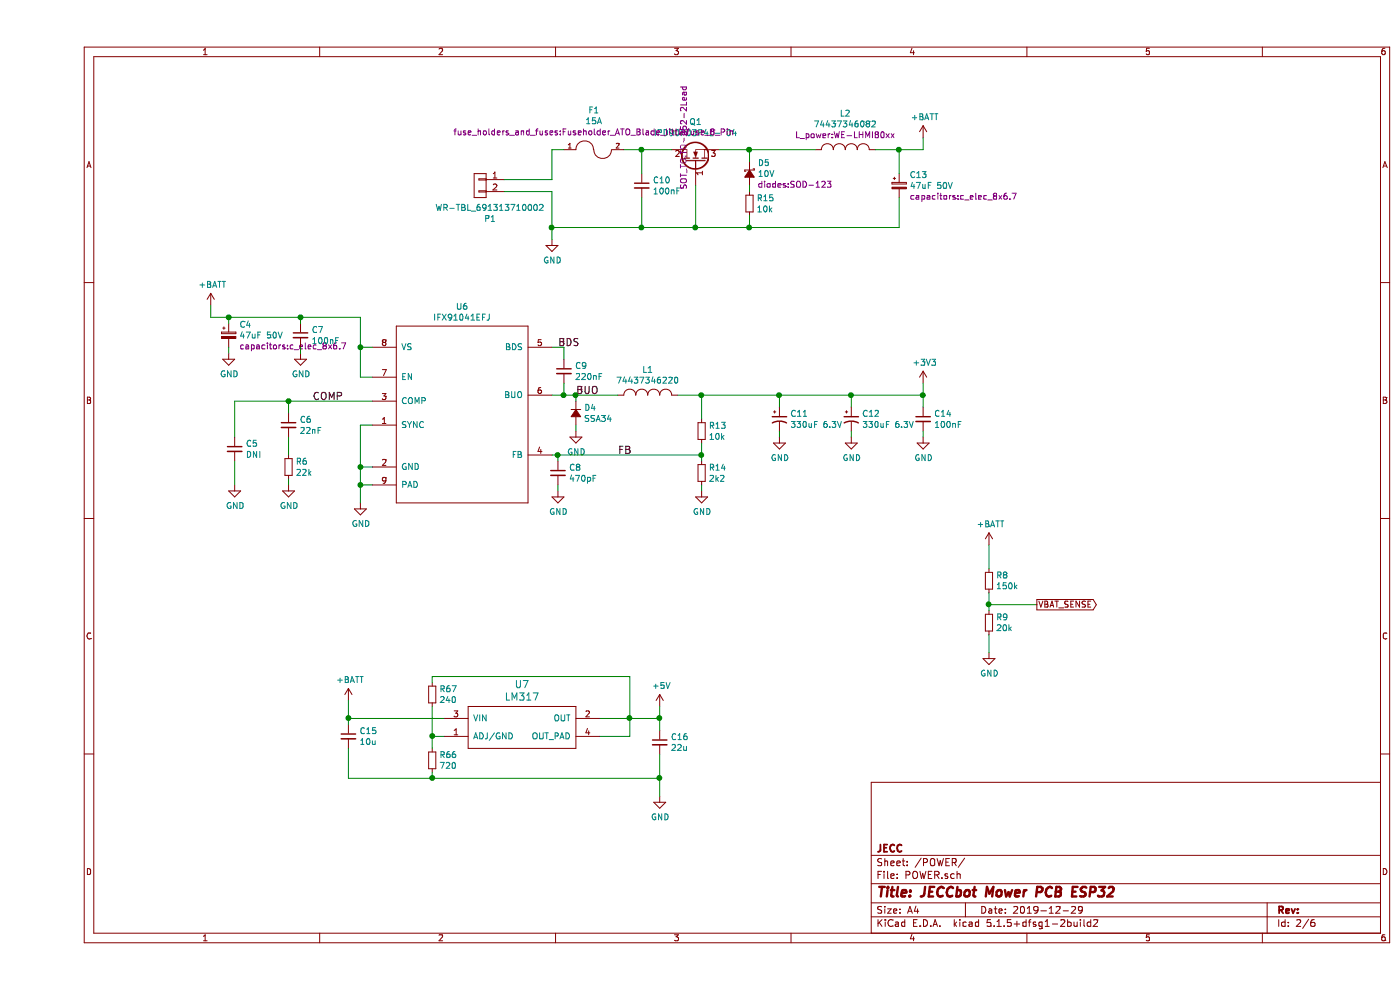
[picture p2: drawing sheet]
EESchema Schematic File Version 4
EELAYER 30 0
EELAYER END
$Descr A4 11693 8268
encoding utf-8
Sheet 2 6
Title "JECCbot Mower PCB ESP32"
Date "2019-12-29"
Rev ""
Comp "JECC"
Comment1 ""
Comment2 ""
Comment3 ""
Comment4 ""
$EndDescr
$Comp
L power-supply:GND #PWR028
U 1 1
P 2700 4200
F 0 "#PWR028" H 2700 3950 50  0001 C CNN
F 1 "GND" H 2705 4027 50  0000 C CNN
F 2 "" H 2700 4200 50  0000 C CNN
F 3 "" H 2700 4200 50  0000 C CNN
	1    2700 4200
	1    0    0    -1  
$EndComp
Wire Wire Line
	2800 3550 2700 3550
Wire Wire Line
	2700 3550 2700 3900
Wire Wire Line
	2800 4050 2700 4050
Connection ~ 2700 4050
Wire Wire Line
	2700 4050 2700 4200
Wire Wire Line
	2800 3900 2700 3900
Connection ~ 2700 3900
Wire Wire Line
	2700 3900 2700 4050
$Comp
L devices:C_0603 C6
U 1 1
P 2100 3550
F 0 "C6" H 2192 3596 50  0000 L CNN
F 1 "22nF" H 2192 3505 50  0000 L CNN
F 2 "capacitors:C_0603" H 2100 3400 50  0001 C CNN
F 3 "" H 2100 3550 50  0000 C CNN
	1    2100 3550
	1    0    0    -1  
$EndComp
$Comp
L devices:R_0603 R6
U 1 1
P 2100 3900
F 0 "R6" H 2159 3946 50  0000 L CNN
F 1 "22k" H 2159 3855 50  0000 L CNN
F 2 "resistors:R_0603" H 2100 3750 50  0001 C CNN
F 3 "" H 2100 3900 50  0000 C CNN
	1    2100 3900
	1    0    0    -1  
$EndComp
$Comp
L devices:C_0603 C5
U 1 1
P 1650 3750
F 0 "C5" H 1742 3796 50  0000 L CNN
F 1 "DNI" H 1742 3705 50  0000 L CNN
F 2 "capacitors:C_0603" H 1650 3600 50  0001 C CNN
F 3 "" H 1650 3750 50  0000 C CNN
	1    1650 3750
	1    0    0    -1  
$EndComp
$Comp
L power-supply:GND #PWR022
U 1 1
P 2100 4050
F 0 "#PWR022" H 2100 3800 50  0001 C CNN
F 1 "GND" H 2105 3877 50  0000 C CNN
F 2 "" H 2100 4050 50  0000 C CNN
F 3 "" H 2100 4050 50  0000 C CNN
	1    2100 4050
	1    0    0    -1  
$EndComp
$Comp
L power-supply:GND #PWR021
U 1 1
P 1650 4050
F 0 "#PWR021" H 1650 3800 50  0001 C CNN
F 1 "GND" H 1655 3877 50  0000 C CNN
F 2 "" H 1650 4050 50  0000 C CNN
F 3 "" H 1650 4050 50  0000 C CNN
	1    1650 4050
	1    0    0    -1  
$EndComp
Wire Wire Line
	2800 3350 2100 3350
Wire Wire Line
	1650 3350 1650 3650
Wire Wire Line
	1650 3850 1650 4050
Wire Wire Line
	2100 4050 2100 4000
Wire Wire Line
	2100 3800 2100 3650
Wire Wire Line
	2100 3450 2100 3350
Connection ~ 2100 3350
Wire Wire Line
	2100 3350 1650 3350
$Comp
L devices:C_0603 C7
U 1 1
P 2200 2800
F 0 "C7" H 2292 2846 50  0000 L CNN
F 1 "100nF" H 2292 2755 50  0000 L CNN
F 2 "capacitors:C_0603" H 2200 2650 50  0001 C CNN
F 3 "" H 2200 2800 50  0000 C CNN
	1    2200 2800
	1    0    0    -1  
$EndComp
$Comp
L devices:C_0603 C8
U 1 1
P 4350 3950
F 0 "C8" H 4442 3996 50  0000 L CNN
F 1 "470pF" H 4442 3905 50  0000 L CNN
F 2 "capacitors:C_0603" H 4350 3800 50  0001 C CNN
F 3 "" H 4350 3950 50  0000 C CNN
	1    4350 3950
	1    0    0    -1  
$EndComp
$Comp
L power-supply:GND #PWR023
U 1 1
P 2200 2950
F 0 "#PWR023" H 2200 2700 50  0001 C CNN
F 1 "GND" H 2205 2777 50  0000 C CNN
F 2 "" H 2200 2950 50  0000 C CNN
F 3 "" H 2200 2950 50  0000 C CNN
	1    2200 2950
	1    0    0    -1  
$EndComp
$Comp
L power-supply:GND #PWR034
U 1 1
P 4350 4100
F 0 "#PWR034" H 4350 3850 50  0001 C CNN
F 1 "GND" H 4355 3927 50  0000 C CNN
F 2 "" H 4350 4100 50  0000 C CNN
F 3 "" H 4350 4100 50  0000 C CNN
	1    4350 4100
	1    0    0    -1  
$EndComp
$Comp
L devices:R_0603 R14
U 1 1
P 5550 3950
F 0 "R14" H 5609 3996 50  0000 L CNN
F 1 "2k2" H 5609 3905 50  0000 L CNN
F 2 "resistors:R_0603" H 5550 3800 50  0001 C CNN
F 3 "" H 5550 3950 50  0000 C CNN
	1    5550 3950
	1    0    0    -1  
$EndComp
$Comp
L devices:R_0603 R13
U 1 1
P 5550 3600
F 0 "R13" H 5609 3646 50  0000 L CNN
F 1 "10k" H 5609 3555 50  0000 L CNN
F 2 "resistors:R_0603" H 5550 3450 50  0001 C CNN
F 3 "" H 5550 3600 50  0000 C CNN
	1    5550 3600
	1    0    0    -1  
$EndComp
$Comp
L power-supply:GND #PWR038
U 1 1
P 5550 4100
F 0 "#PWR038" H 5550 3850 50  0001 C CNN
F 1 "GND" H 5555 3927 50  0000 C CNN
F 2 "" H 5550 4100 50  0000 C CNN
F 3 "" H 5550 4100 50  0000 C CNN
	1    5550 4100
	1    0    0    -1  
$EndComp
$Comp
L devices:C_0603 C9
U 1 1
P 4400 3100
F 0 "C9" H 4492 3146 50  0000 L CNN
F 1 "220nF" H 4492 3055 50  0000 L CNN
F 2 "capacitors:C_0603" H 4400 2950 50  0001 C CNN
F 3 "" H 4400 3100 50  0000 C CNN
	1    4400 3100
	1    0    0    -1  
$EndComp
$Comp
L L_power:74437346220 L1
U 1 1
P 5100 3300
F 0 "L1" H 5100 3515 50  0000 C CNN
F 1 "74437346220" H 5100 3424 50  0000 C CNN
F 2 "L_power:WE-LHMI70xx" H 5100 3423 50  0001 C CNN
F 3 "" H 5100 3300 50  0000 C CNN
	1    5100 3300
	1    0    0    -1  
$EndComp
$Comp
L devices:CP1_Small C11
U 1 1
P 6200 3500
F 0 "C11" H 6291 3546 50  0000 L CNN
F 1 "330uF 6.3V" H 6291 3455 50  0000 L CNN
F 2 "capacitors:TantalC_SizeD_EIA-7343_Wave" H 6300 3300 50  0001 C CNN
F 3 "" H 6200 3500 50  0000 C CNN
	1    6200 3500
	1    0    0    -1  
$EndComp
$Comp
L devices:CP1_Small C12
U 1 1
P 6800 3500
F 0 "C12" H 6891 3546 50  0000 L CNN
F 1 "330uF 6.3V" H 6891 3455 50  0000 L CNN
F 2 "capacitors:TantalC_SizeD_EIA-7343_Wave" H 6900 3300 50  0001 C CNN
F 3 "" H 6800 3500 50  0000 C CNN
	1    6800 3500
	1    0    0    -1  
$EndComp
$Comp
L power-supply:GND #PWR020
U 1 1
P 1600 2950
F 0 "#PWR020" H 1600 2700 50  0001 C CNN
F 1 "GND" H 1605 2777 50  0000 C CNN
F 2 "" H 1600 2950 50  0000 C CNN
F 3 "" H 1600 2950 50  0000 C CNN
	1    1600 2950
	1    0    0    -1  
$EndComp
$Comp
L devices:C_0603 C14
U 1 1
P 7400 3500
F 0 "C14" H 7492 3546 50  0000 L CNN
F 1 "100nF" H 7492 3455 50  0000 L CNN
F 2 "capacitors:C_0603" H 7400 3350 50  0001 C CNN
F 3 "" H 7400 3500 50  0000 C CNN
	1    7400 3500
	1    0    0    -1  
$EndComp
$Comp
L power-supply:GND #PWR039
U 1 1
P 6200 3650
F 0 "#PWR039" H 6200 3400 50  0001 C CNN
F 1 "GND" H 6205 3477 50  0000 C CNN
F 2 "" H 6200 3650 50  0000 C CNN
F 3 "" H 6200 3650 50  0000 C CNN
	1    6200 3650
	1    0    0    -1  
$EndComp
$Comp
L power-supply:GND #PWR040
U 1 1
P 6800 3650
F 0 "#PWR040" H 6800 3400 50  0001 C CNN
F 1 "GND" H 6805 3477 50  0000 C CNN
F 2 "" H 6800 3650 50  0000 C CNN
F 3 "" H 6800 3650 50  0000 C CNN
	1    6800 3650
	1    0    0    -1  
$EndComp
$Comp
L power-supply:GND #PWR043
U 1 1
P 7400 3650
F 0 "#PWR043" H 7400 3400 50  0001 C CNN
F 1 "GND" H 7405 3477 50  0000 C CNN
F 2 "" H 7400 3650 50  0000 C CNN
F 3 "" H 7400 3650 50  0000 C CNN
	1    7400 3650
	1    0    0    -1  
$EndComp
$Comp
L power-supply:+3V3 #PWR042
U 1 1
P 7400 3200
F 0 "#PWR042" H 7400 3050 50  0001 C CNN
F 1 "+3V3" H 7415 3373 50  0000 C CNN
F 2 "" H 7400 3200 50  0000 C CNN
F 3 "" H 7400 3200 50  0000 C CNN
	1    7400 3200
	1    0    0    -1  
$EndComp
Wire Wire Line
	5350 3300 5550 3300
Wire Wire Line
	7400 3300 7400 3200
Wire Wire Line
	7400 3400 7400 3300
Connection ~ 7400 3300
Wire Wire Line
	6800 3400 6800 3300
Connection ~ 6800 3300
Wire Wire Line
	6800 3300 7400 3300
Wire Wire Line
	6200 3400 6200 3300
Connection ~ 6200 3300
Wire Wire Line
	6200 3300 6800 3300
Wire Wire Line
	6200 3600 6200 3650
Wire Wire Line
	6800 3600 6800 3650
Wire Wire Line
	7400 3600 7400 3650
Wire Wire Line
	5550 3700 5550 3800
Wire Wire Line
	5550 3500 5550 3300
Connection ~ 5550 3300
Wire Wire Line
	5550 3300 6200 3300
Wire Wire Line
	4300 3300 4400 3300
Wire Wire Line
	4400 3200 4400 3300
Connection ~ 4400 3300
Wire Wire Line
	4400 3300 4500 3300
Wire Wire Line
	4300 2900 4400 2900
Wire Wire Line
	4400 2900 4400 3000
Wire Wire Line
	4300 3800 4350 3800
Connection ~ 5550 3800
Wire Wire Line
	5550 3800 5550 3850
Wire Wire Line
	5550 4050 5550 4100
Wire Wire Line
	4350 4050 4350 4100
Wire Wire Line
	4350 3850 4350 3800
Connection ~ 4350 3800
Wire Wire Line
	4350 3800 5550 3800
Wire Wire Line
	1450 2650 1600 2650
Wire Wire Line
	2700 2650 2700 2900
Wire Wire Line
	2700 3150 2800 3150
Wire Wire Line
	2700 2900 2800 2900
Connection ~ 2700 2900
Wire Wire Line
	2700 2900 2700 3150
Wire Wire Line
	2200 2900 2200 2950
Wire Wire Line
	1600 2900 1600 2950
Wire Wire Line
	1600 2700 1600 2650
Connection ~ 1600 2650
Wire Wire Line
	1600 2650 2200 2650
Wire Wire Line
	2200 2700 2200 2650
Connection ~ 2200 2650
Wire Wire Line
	2200 2650 2700 2650
Wire Wire Line
	1450 2550 1450 2650
Text Label 2300 3350 0    60   ~ 0
COMP
Text Label 4500 3300 0    60   ~ 0
BUO
Text Label 4350 2900 0    60   ~ 0
BDS
Text Label 4850 3800 0    60   ~ 0
FB
$Comp
L devices:D_Small D4
U 1 1
P 4500 3450
F 0 "D4" V 4454 3518 50  0000 L CNN
F 1 "SSA34" V 4545 3518 50  0000 L CNN
F 2 "diodes:SMA_Standard" V 4500 3450 50  0001 C CNN
F 3 "" V 4500 3450 50  0000 C CNN
	1    4500 3450
	0    1    1    0   
$EndComp
$Comp
L power-supply:GND #PWR035
U 1 1
P 4500 3600
F 0 "#PWR035" H 4500 3350 50  0001 C CNN
F 1 "GND" H 4505 3427 50  0000 C CNN
F 2 "" H 4500 3600 50  0000 C CNN
F 3 "" H 4500 3600 50  0000 C CNN
	1    4500 3600
	1    0    0    -1  
$EndComp
Wire Wire Line
	4500 3600 4500 3550
Wire Wire Line
	4500 3350 4500 3300
Connection ~ 4500 3300
Wire Wire Line
	4500 3300 4850 3300
$Comp
L voltage-regulators:IFX91041EFJ U6
U 1 1
P 3550 3400
F 0 "U6" H 3550 4240 50  0000 C CNN
F 1 "IFX91041EFJ" H 3550 4149 50  0000 C CNN
F 2 "SOIC:SOIC-8-1EP_3.9x4.9mm_Pitch1.27mm" H 3450 3300 50  0001 C CNN
F 3 "" H 3550 3400 50  0001 C CNN
	1    3550 3400
	1    0    0    -1  
$EndComp
$Comp
L power-supply:+BATT #PWR019
U 1 1
P 1450 2550
F 0 "#PWR019" H 1450 2400 50  0001 C CNN
F 1 "+BATT" H 1465 2723 50  0000 C CNN
F 2 "" H 1450 2550 50  0000 C CNN
F 3 "" H 1450 2550 50  0000 C CNN
	1    1450 2550
	1    0    0    -1  
$EndComp
$Comp
L mechanical-connectors:WR-TBL_691313710002 P1
U 1 1
P 3700 1550
F 0 "P1" H 3617 1275 50  0000 C CNN
F 1 "WR-TBL_691313710002" H 3617 1366 50  0000 C CNN
F 2 "mechanical-connectors:WR-TBL_691313710002" H 3600 1600 50  0001 C CNN
F 3 "" H 3700 1550 50  0000 C CNN
	1    3700 1550
	-1   0    0    -1  
$EndComp
$Comp
L devices:Q_NMOS_GDS Q1
U 1 1
P 5500 1350
F 0 "Q1" V 5828 1350 50  0000 C CNN
F 1 "IPD90P03P4L- 04" V 5737 1350 50  0000 C CNN
F 2 "SOT_TO:TO-252-2Lead" H 5700 1450 50  0000 C CNN
F 3 "" H 5500 1350 50  0000 C CNN
	1    5500 1350
	0    -1   -1   0   
$EndComp
$Comp
L devices:FUSE F1
U 1 1
P 4650 1250
F 0 "F1" H 4650 1580 50  0000 C CNN
F 1 "15A" H 4650 1489 50  0000 C CNN
F 2 "fuse_holders_and_fuses:Fuseholder_ATO_Blade_littlefuse_8_Pin" H 4650 1398 50  0000 C CNN
F 3 "" H 4650 1250 50  0000 C CNN
	1    4650 1250
	1    0    0    -1  
$EndComp
$Comp
L devices:C_0603 C10
U 1 1
P 5050 1550
F 0 "C10" H 5142 1596 50  0000 L CNN
F 1 "100nF" H 5142 1505 50  0000 L CNN
F 2 "capacitors:C_0603" H 5050 1400 50  0001 C CNN
F 3 "" H 5050 1550 50  0000 C CNN
	1    5050 1550
	1    0    0    -1  
$EndComp
$Comp
L devices:D_Schottky_Small D5
U 1 1
P 5950 1450
F 0 "D5" V 5859 1518 50  0000 L CNN
F 1 "10V" V 5950 1518 50  0000 L CNN
F 2 "diodes:SOD-123" V 6041 1518 50  0000 L CNN
F 3 "" V 5950 1450 50  0000 C CNN
	1    5950 1450
	0    1    1    0   
$EndComp
$Comp
L devices:R_0603 R15
U 1 1
P 5950 1700
F 0 "R15" H 6009 1746 50  0000 L CNN
F 1 "10k" H 6009 1655 50  0000 L CNN
F 2 "resistors:R_0603" H 5950 1550 50  0001 C CNN
F 3 "" H 5950 1700 50  0000 C CNN
	1    5950 1700
	1    0    0    -1  
$EndComp
$Comp
L L_power:74437346082 L2
U 1 1
P 6750 1250
F 0 "L2" H 6750 1555 50  0000 C CNN
F 1 "74437346082" H 6750 1464 50  0000 C CNN
F 2 "L_power:WE-LHMI80xx" H 6750 1373 50  0000 C CNN
F 3 "" H 6750 1250 50  0000 C CNN
	1    6750 1250
	1    0    0    -1  
$EndComp
$Comp
L devices:CP_Small C?
U 1 1
P 7200 1550
AR Path="/5EF4501A/5ED43639" Ref="C?"  Part="1" 
AR Path="/5EF3DEF5/5ED43639" Ref="C13"  Part="1" 
F 0 "C13" H 7288 1641 50  0000 L CNN
F 1 "47uF 50V" H 7288 1550 50  0000 L CNN
F 2 "capacitors:c_elec_8x6.7" H 7288 1459 50  0000 L CNN
F 3 "" H 7200 1550 50  0000 C CNN
	1    7200 1550
	1    0    0    -1  
$EndComp
Wire Wire Line
	4900 1250 5050 1250
Wire Wire Line
	5700 1250 5950 1250
Wire Wire Line
	4400 1250 4300 1250
Wire Wire Line
	4300 1250 4300 1500
Wire Wire Line
	4300 1500 3900 1500
Wire Wire Line
	3900 1600 4300 1600
Wire Wire Line
	4300 1600 4300 1900
Wire Wire Line
	4300 1900 5050 1900
Wire Wire Line
	7200 1900 7200 1650
Wire Wire Line
	7000 1250 7200 1250
Wire Wire Line
	7400 1250 7400 1150
Wire Wire Line
	7200 1450 7200 1250
Connection ~ 7200 1250
Wire Wire Line
	7200 1250 7400 1250
Wire Wire Line
	5950 1250 5950 1350
Connection ~ 5950 1250
Wire Wire Line
	5950 1250 6500 1250
Wire Wire Line
	5950 1600 5950 1550
Wire Wire Line
	5950 1800 5950 1900
Connection ~ 5950 1900
Wire Wire Line
	5950 1900 7200 1900
Wire Wire Line
	5500 1550 5500 1900
Connection ~ 5500 1900
Wire Wire Line
	5500 1900 5950 1900
Wire Wire Line
	5050 1450 5050 1250
Connection ~ 5050 1250
Wire Wire Line
	5050 1250 5300 1250
Wire Wire Line
	5050 1650 5050 1900
Connection ~ 5050 1900
Wire Wire Line
	5050 1900 5500 1900
$Comp
L power-supply:+BATT #PWR041
U 1 1
P 7400 1150
F 0 "#PWR041" H 7400 1000 50  0001 C CNN
F 1 "+BATT" H 7415 1323 50  0000 C CNN
F 2 "" H 7400 1150 50  0000 C CNN
F 3 "" H 7400 1150 50  0000 C CNN
	1    7400 1150
	1    0    0    -1  
$EndComp
$Comp
L devices:C_0603 C15
U 1 1
P 2600 6150
F 0 "C15" H 2692 6196 50  0000 L CNN
F 1 "10u" H 2692 6105 50  0000 L CNN
F 2 "capacitors:C_0603" H 2600 6000 50  0001 C CNN
F 3 "" H 2600 6150 50  0000 C CNN
	1    2600 6150
	1    0    0    -1  
$EndComp
$Comp
L devices:C_0603 C16
U 1 1
P 5200 6200
F 0 "C16" H 5292 6246 50  0000 L CNN
F 1 "22u" H 5292 6155 50  0000 L CNN
F 2 "capacitors:C_0603" H 5200 6050 50  0001 C CNN
F 3 "" H 5200 6200 50  0000 C CNN
	1    5200 6200
	1    0    0    -1  
$EndComp
Wire Wire Line
	5200 6000 5200 6100
Wire Wire Line
	3400 6000 2600 6000
Wire Wire Line
	2600 6000 2600 6050
Wire Wire Line
	2600 6000 2600 5850
Connection ~ 2600 6000
Wire Wire Line
	5200 6000 5200 5900
Connection ~ 5200 6000
$Comp
L power-supply:+BATT #PWR044
U 1 1
P 2600 5850
F 0 "#PWR044" H 2600 5700 50  0001 C CNN
F 1 "+BATT" H 2615 6023 50  0000 C CNN
F 2 "" H 2600 5850 50  0000 C CNN
F 3 "" H 2600 5850 50  0000 C CNN
	1    2600 5850
	1    0    0    -1  
$EndComp
$Comp
L power-supply:+5V #PWR045
U 1 1
P 5200 5900
F 0 "#PWR045" H 5200 5750 50  0001 C CNN
F 1 "+5V" H 5215 6073 50  0000 C CNN
F 2 "" H 5200 5900 50  0000 C CNN
F 3 "" H 5200 5900 50  0000 C CNN
	1    5200 5900
	1    0    0    -1  
$EndComp
Wire Wire Line
	2600 6500 2600 6250
$Comp
L power-supply:GND #PWR046
U 1 1
P 5200 6650
F 0 "#PWR046" H 5200 6400 50  0001 C CNN
F 1 "GND" H 5205 6477 50  0000 C CNN
F 2 "" H 5200 6650 50  0000 C CNN
F 3 "" H 5200 6650 50  0000 C CNN
	1    5200 6650
	1    0    0    -1  
$EndComp
$Comp
L power-supply:GND #PWR033
U 1 1
P 4300 2000
F 0 "#PWR033" H 4300 1750 50  0001 C CNN
F 1 "GND" H 4305 1827 50  0000 C CNN
F 2 "" H 4300 2000 50  0000 C CNN
F 3 "" H 4300 2000 50  0000 C CNN
	1    4300 2000
	1    0    0    -1  
$EndComp
Wire Wire Line
	4300 2000 4300 1900
Connection ~ 4300 1900
$Comp
L devices:CP_Small C?
U 1 1
P 1600 2800
AR Path="/5EF4501A/5ED08EFF" Ref="C?"  Part="1" 
AR Path="/5EF3DEF5/5ED08EFF" Ref="C4"  Part="1" 
F 0 "C4" H 1688 2891 50  0000 L CNN
F 1 "47uF 50V" H 1688 2800 50  0000 L CNN
F 2 "capacitors:c_elec_8x6.7" H 1688 2709 50  0000 L CNN
F 3 "" H 1600 2800 50  0000 C CNN
	1    1600 2800
	1    0    0    -1  
$EndComp
$Comp
L voltage-regulators:LT1085 U7
U 1 1
P 4050 6100
F 0 "U7" H 4050 6487 60  0000 C CNN
F 1 "LM317" H 4050 6381 60  0000 C CNN
F 2 "SOT_TO:SOT-223" H 4000 5800 60  0001 C CNN
F 3 "" H 4050 6100 60  0000 C CNN
	1    4050 6100
	1    0    0    -1  
$EndComp
$Comp
L devices:R_0603 R67
U 1 1
P 3300 5800
F 0 "R67" H 3359 5846 50  0000 L CNN
F 1 "240" H 3359 5755 50  0000 L CNN
F 2 "resistors:R_0603" H 3300 5650 50  0001 C CNN
F 3 "" H 3300 5800 50  0000 C CNN
	1    3300 5800
	1    0    0    -1  
$EndComp
Wire Wire Line
	5200 6300 5200 6500
Connection ~ 5200 6500
Wire Wire Line
	5200 6500 5200 6650
$Comp
L devices:R_0603 R66
U 1 1
P 3300 6350
F 0 "R66" H 3359 6396 50  0000 L CNN
F 1 "720" H 3359 6305 50  0000 L CNN
F 2 "resistors:R_0603" H 3300 6200 50  0001 C CNN
F 3 "" H 3300 6350 50  0000 C CNN
	1    3300 6350
	1    0    0    -1  
$EndComp
Wire Wire Line
	2600 6500 3300 6500
Wire Wire Line
	4700 6000 4950 6000
Wire Wire Line
	4700 6150 4950 6150
Wire Wire Line
	4950 6150 4950 6000
Connection ~ 4950 6000
Wire Wire Line
	4950 6000 5200 6000
Wire Wire Line
	4950 6000 4950 5650
Wire Wire Line
	4950 5650 3300 5650
Wire Wire Line
	3300 5650 3300 5700
Wire Wire Line
	3300 5900 3300 6150
Wire Wire Line
	3400 6150 3300 6150
Connection ~ 3300 6150
Wire Wire Line
	3300 6150 3300 6250
Wire Wire Line
	3300 6450 3300 6500
Connection ~ 3300 6500
Wire Wire Line
	3300 6500 5200 6500
$Comp
L devices:R_0603 R8
U 1 1
P 7950 4850
F 0 "R8" H 8009 4896 50  0000 L CNN
F 1 "150k" H 8009 4805 50  0000 L CNN
F 2 "resistors:R_0603" H 7950 4700 50  0001 C CNN
F 3 "" H 7950 4850 50  0000 C CNN
	1    7950 4850
	1    0    0    -1  
$EndComp
$Comp
L devices:R_0603 R9
U 1 1
P 7950 5200
F 0 "R9" H 8009 5246 50  0000 L CNN
F 1 "20k" H 8009 5155 50  0000 L CNN
F 2 "resistors:R_0603" H 7950 5050 50  0001 C CNN
F 3 "" H 7950 5200 50  0000 C CNN
	1    7950 5200
	1    0    0    -1  
$EndComp
Wire Wire Line
	7950 5100 7950 5050
Wire Wire Line
	7950 4750 7950 4550
Wire Wire Line
	7950 5300 7950 5450
$Comp
L power-supply:GND #PWR0113
U 1 1
P 7950 5450
F 0 "#PWR0113" H 7950 5200 50  0001 C CNN
F 1 "GND" H 7955 5277 50  0000 C CNN
F 2 "" H 7950 5450 50  0000 C CNN
F 3 "" H 7950 5450 50  0000 C CNN
	1    7950 5450
	1    0    0    -1  
$EndComp
Wire Wire Line
	7950 5050 8350 5050
Connection ~ 7950 5050
Wire Wire Line
	7950 5050 7950 4950
Text GLabel 8350 5050 2    50   Output ~ 0
VBAT_SENSE
$Comp
L power-supply:+BATT #PWR0114
U 1 1
P 7950 4550
F 0 "#PWR0114" H 7950 4400 50  0001 C CNN
F 1 "+BATT" H 7965 4723 50  0000 C CNN
F 2 "" H 7950 4550 50  0000 C CNN
F 3 "" H 7950 4550 50  0000 C CNN
	1    7950 4550
	1    0    0    -1  
$EndComp
$EndSCHEMATC
